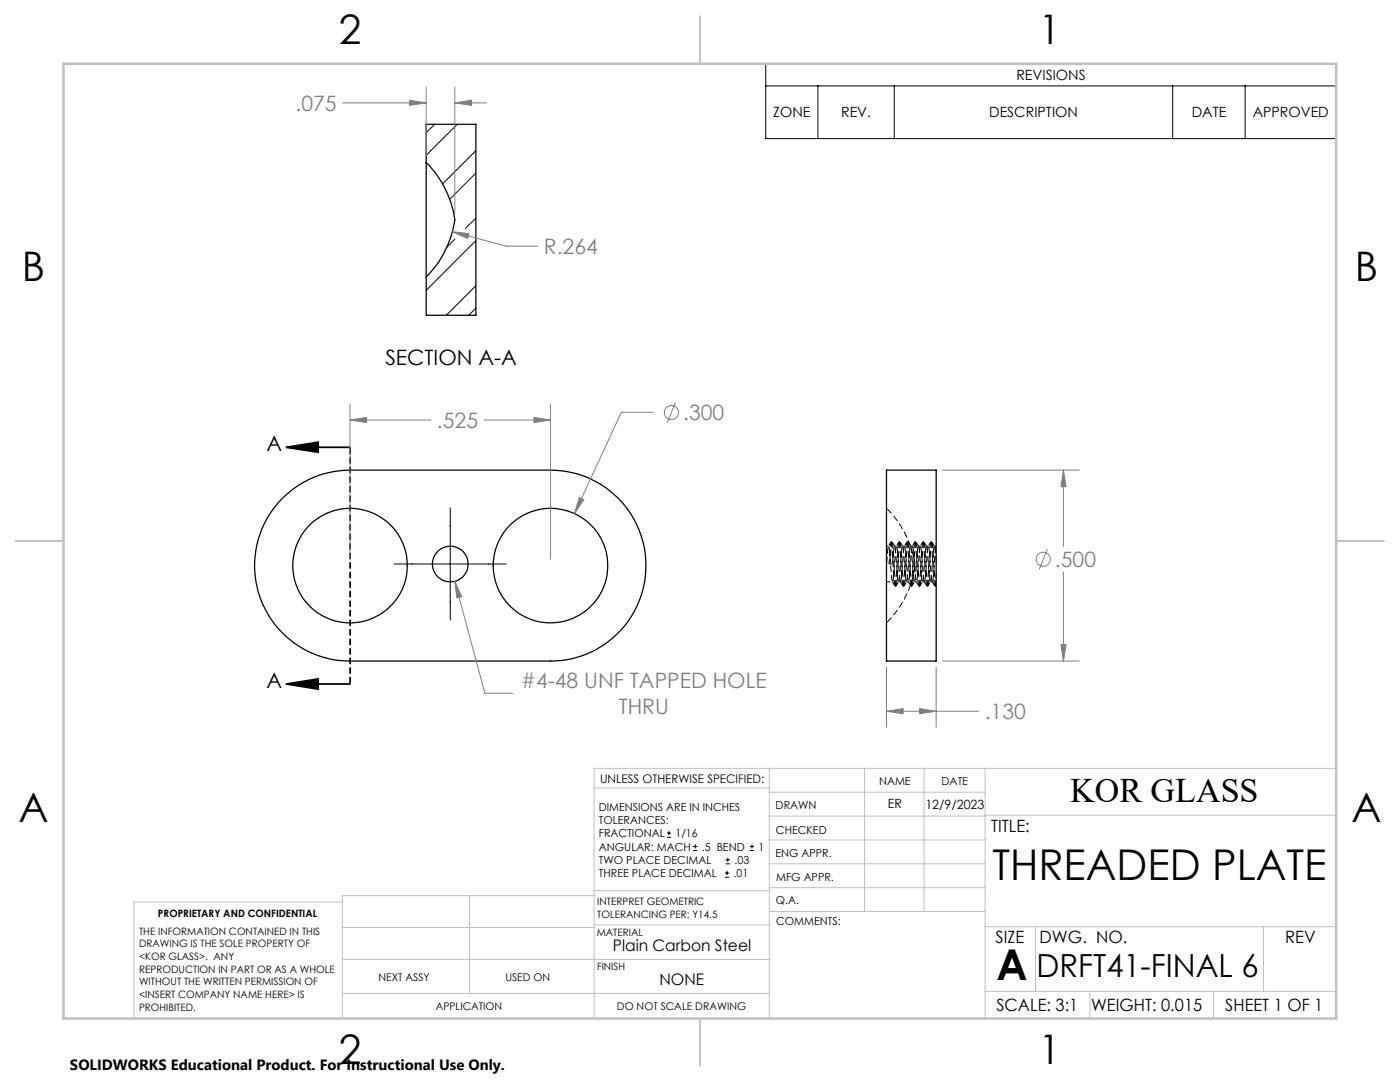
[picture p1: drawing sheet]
<svg xmlns="http://www.w3.org/2000/svg" width="279mm" height="216mm" viewBox="0 0 279 216" stroke-linecap="round" stroke-linejoin="round" font-family="sans-serif">
<g fill="none" stroke="#000" stroke-width=".25">
<path d="M85.1 32.4a20.4 20.4 0 0 1 5.7 11.5 20.4 20.4 0 0 1-5.7 11.4M85.1 32.4v22.9M85.1 32.4v-7.6h9.9v38.1h-9.9v-7.6M56.4 99.4a19 19 0 0 1 13.4-5.6h40.1a19 19 0 0 1 19 19.1 19 19 0 0 1-19 19h-40.1a19 19 0 0 1-17.6-11.8 19 19 0 0 1 4.2-20.7zM176.9 93.8h9.9v38.1h-9.9z"/>
<circle cx="69.9" cy="112.9" r="11.4"/>
<circle cx="89.9" cy="112.6" r="3.6"/>
<circle cx="109.9" cy="112.9" r="11.4"/>
</g>
<path d="M176.9 112.5l.4-3.4M178.1 112.5l.4-3.5M182.7 112.8a20.1 20.1 0 0 0-5.8-11.4M176.9 124.3a20.1 20.1 0 0 0 5.8-11.5" fill="none" stroke="#000" stroke-width=".2" stroke-dasharray="1.3 .6" stroke-dashoffset="-.2" stroke-linecap="butt"/>
<g fill="none" stroke="#000" stroke-width=".2" stroke-dasharray="1.3 .6" stroke-dashoffset="-.1" stroke-linecap="butt">
<path d="M177.3 109l.8 7.1M178.2 116l.7-7M178.6 109l.7 7.1M178.9 109l.8 7.1M179.8 116.1l.7-7.1M180.1 109l.8 7.1M181.7 109l.8 7.1M183.3 109l.8 7.1M183.7 109l.8 7.1M184.5 116.1l.7-7.1M184.9 109l.8 7.1M185.3 109l.8 7.1"/>
<path d="M186.1 116.1l.7-7.1M186.5 109l.3 3.3"/>
</g>
<g fill="none" stroke="#000" stroke-width=".2" stroke-dasharray="1.3 .6" stroke-linecap="butt">
<path d="M177.3 109h-.4M177.8 108.1l.8 8.8M178 108.1h-.2M178.1 108.1l.7 8.8M178.6 117h.2M178.6 116.9l.8-8.8M178.9 116.9l.7-8.8M178.9 109h-.4M179.3 116.1h.4M179.4 116l.7-7M179.4 108.1l.8 8.8M179.6 108.1h-.2"/>
<path d="M179.6 108.1l.8 8.8M180.2 117h.2M180.2 117l.8-8.9M180.5 116.9l.7-8.8M180.5 109h-.4M180.9 116.1h.4M181 116l.7-7M181 108.1l.8 8.8M181.2 108.1h-.2M181.2 108.1l.8 8.8M181.8 117h.2M181.8 117l.8-8.9"/>
<path d="M182.1 116.9l.7-8.8M182.1 109h-.4M182.5 116.1h.4M182.5 116l.8-7M182.6 108.1l.8 8.8M182.8 108.1h-.2M182.8 108.1l.8 8.8M183.4 117l.8-8.9M183.4 117h.2M183.6 116.9l.8-8.8M183.7 109h-.4M184.1 116.1h.4"/>
<path d="M184.1 116l.7-7M184.2 108.1l.8 8.8M184.4 108.1h-.2M184.4 108.1l.8 8.8M185 117h.2M185.2 116.9l.8-8.8M185.3 109h-.4M185.7 116.1h.4M185.7 116l.7-7M185.8 108.1l.7 8.8M186 108.1h-.2M186 108.1l.8 8.8"/>
<path d="M186.6 117h.2M186.8 116.9l.1-.1M186.8 109v.1M186.8 109h-.3"/>
</g>
<path d="M177.4 112.5l.4-4.4M177.6 112.5l.4-4.4" fill="none" stroke="#000" stroke-width=".2" stroke-dasharray="1.3 .6" stroke-dashoffset=".3" stroke-linecap="butt"/>
<path d="M180.5 109l.8 7.1 .8-7.1M182.1 109l.8 7.1 .1-.6 .7-6.5M185 116.9l.7-8.7" fill="none" stroke="#000" stroke-width=".2" stroke-dasharray="1.3 .6" stroke-dashoffset=".1" stroke-linecap="butt"/>
<path d="M186.6 116.9l.2-2.4" fill="none" stroke="#000" stroke-width=".2" stroke-dasharray="1.3 .6" stroke-dashoffset=".4" stroke-linecap="butt"/>
<path d="M176.9 116.1h1.2M178.1 112.5h-1.2" fill="none" stroke="#000" stroke-width=".2" stroke-dasharray="1.3 .6" stroke-dashoffset=".6" stroke-linecap="butt"/>
<g fill="none" stroke="#000" stroke-width=".2" stroke-dasharray="1.3 .6" stroke-dashoffset=".5" stroke-linecap="butt">
<path d="M177.8 108.1l-.5 .9M178.1 116.1l.5 .8M178.6 109l-.5-.9M178.9 116.9l.5-.8M179.4 108.1l-.5 .9M179.7 116.1l.5 .8M180.1 109l-.5-.9M180.4 116.9l.5-.8M181 108.1l-.5 .9M181.3 116.1l.5 .8M181.7 109l-.5-.9M182 116.9l.5-.8"/>
<path d="M182.6 108.1l-.5 .9M182.9 116.1l.5 .8M183.3 109l-.5-.9M183.6 116.9l.5-.8M184.2 108.1l-.5 .9M184.4 116.1l.6 .8M184.9 109l-.5-.9M185.2 116.9l.5-.8M185.7 108.1l-.5 .9M186 116.1l.5 .8M186.5 109l-.5-.9"/>
</g>
<g fill="none" stroke="#000" stroke-width=".2">
<path d="M152.8 12.7h113.9v15h-113.9zM152.8 17.1h113.9M163.2 17.1v10.6M178.5 17.1v10.6M234 17.1v10.6M248.5 17.1v10.6M86.7 24.8l-1.6 1.7M91.3 24.8l-6.2 6.2M95 30.1l-6.7 6.6M95 34.5l-5.3 5.3M90.8 47.7l-1.6 1.6M95 43.5l-2.1 2.1"/>
<path d="M95 57l-5.9 5.9M95 48l-9.9 9.9M95 61.5l-1.4 1.4M78.7 112.5h22.3M89.9 101.4v22.3M133.1 167.1h.8M133.1 166.2h.8M133.5 165.8v.9M138.3 169.7h.8M138.3 168.9h.8M138.7 168.5v.8M144.7 175h.8"/>
<path d="M144.7 174.2h.8M144.8 172.4h.9M144.8 171.6h.9M145.1 173.8v.8M145.2 171.1v.9M149.6 169.7h.9M149.6 168.9h.9M150.1 168.5v.8"/>
</g>
<g fill="none" stroke="#808080" stroke-width=".2">
<path d="M85.1 17.4v13.8M90.8 17.4v25.2M68.3 20.5h16.8M81.7 20l3.4 .5-3.4 .5zM90.8 20.5l3.3-.5v1zM90.8 20.5h6.3M90.3 46.2l3.3 .4-.3 1zM90.3 46.2l10.7 2.9h6.4M69.8 83.8l3.4-.5v1zM69.8 80.6v31M69.8 83.8h16.2M96.6 83.8h13.3"/>
<path d="M106.6 83.3l3.3 .5-3.3 .5zM109.9 80.6v31M115.6 99.3l.9 .4-1.8 2.8zM130.4 82.3h-6.4l-9.3 20.2M134.8 80.3l-1.6 4M188.1 93.8h27.3M212.2 93.8l.6 3.3h-1.1zM212.2 93.8v15.2M90.8 116l1.3 3.1-.9 .2zM90.8 116l6 22.3h5.5M209 109.6l-1.6 4M212.2 114.1v17.8"/>
<path d="M176.9 133.2v11.9M186.8 133.2v11.9M188.1 131.9h27.3M211.7 128.6h1.1l-.6 3.3zM176.9 141.9l3.3-.5v1zM176.9 141.9h18.4M183.5 141.4l3.3 .5-3.3 .5z"/>
<circle cx="134" cy="82.3" r="1.4"/>
<circle cx="208.2" cy="111.6" r="1.41"/>
</g>
<path d="M57.1 89.3l6.4-1.1v2zM57.1 89.3h12.7M57.1 136.5l6.4-1v2zM57.1 136.5h12.7" fill="none" stroke="#000" stroke-width=".35"/>
<path d="M69.9 89.2v47.3" fill="none" stroke="#000" stroke-width=".35" stroke-dasharray="1.3 .6" stroke-dashoffset="-.1" stroke-linecap="butt"/>
<g fill="none" stroke="#c0c0c0" stroke-width=".2">
<path d="M118.6 157.2h34.9M153.5 153.3v49.9M153.5 158.1h43.1M172.5 153.3v28.6M184.4 153.3v28.6M196.6 153.3v49.9M266.7 153.3h-148.1v49.9M68.3 180h-41.6v23.2M93.7 178.7v19.5M118.6 178.7h-50.3v24.5M118.6 177.7h35M153.5 167.6h43.1"/>
<path d="M153.5 162.8h43.1M153.5 172.4h43.1M153.5 177.1h43.1M196.6 162.7h70.1M68.3 198.2h85.2M68.3 191.4l85.2 .1M68.3 185.1h50.3M118.6 184.6h35M153.6 181.9h43M196.6 197.8h70.1M196.6 184.9h70.1M206.7 184.9v12.9"/>
<path d="M217.5 197.8v5.4M242.2 197.8v5.4M252.2 184.9v12.9"/>
</g>
<path d="M139.7 3.2v9.5M3.1 107.9h9.6M266.7 107.9h9.5M139.7 203.2v9.6" fill="none" stroke="#c0c0c0" stroke-width=".25"/>
<path d="M12.7 12.7h254v190.5h-254z" fill="none" stroke="#c0c0c0" stroke-width=".5"/>
<path d="M57.1 89.3l6.4-1.1v2zM57.1 136.5l6.4-1v2z" fill="#000"/>
<path d="M115.6 99.3l-.9 3.2 1.8-2.8zM90.8 116l.4 3.3 .9-.2zM69.8 83.8l3.4-.5v1zM106.6 83.3l3.3 .5-3.3 .5zM176.9 141.9l3.3-.5v1zM183.5 141.4l3.3 .5-3.3 .5zM211.7 128.6h1.1l-.6 3.3zM212.2 93.8l.6 3.3h-1.1zM90.3 46.2l3 1.4 .3-1zM81.7 20l3.4 .5-3.4 .5zM90.8 20.5l3.3-.5v1z" fill="#808080"/>
<g font-size="8.5">
<text x="198.1" y="175.5">THREADED PLATE</text>
<text x="198.9" y="195.5">A</text>
</g>
<g font-size="8.1">
<text x="67.6" y="8.9">2</text>
<text x="207.3" y="8.9">1</text>
<text x="4.4" y="56.1">B</text>
<text x="270.4" y="56.1">B</text>
<text x="3.7" y="164.1">A</text>
<text x="269.7" y="164.1">A</text>
<text x="67.6" y="212.4">2</text>
<text x="207.3" y="212.4">1</text>
</g>
<text font-size="6.9" x="213.6" y="160.1">KOR GLASS</text>
<text font-size="6.3" x="206.9" y="194.9">DRFT41-FINAL 6</text>
<g font-size="4.2" fill="#808080">
<text x="59" y="22.1">.075</text>
<text x="108.5" y="50.7">R.264</text>
<text x="136.3" y="83.8">.300</text>
<text x="87.2" y="85.4">.525</text>
<text x="210.5" y="113.1">.500</text>
<text x="103.9" y="137.4">#4-48 UNF TAPPED HOLE</text>
<text x="123.5" y="142.4">THRU</text>
<text x="196.5" y="143.5">.130</text>
</g>
<g font-size="4.2">
<text x="76.9" y="72.8">SECTION A-A</text>
<text x="53.2" y="90">A</text>
<text x="53.2" y="137.2">A</text>
</g>
<g font-size="3.4">
<text x="197.8" y="166">TITLE:</text>
<text x="198.7" y="188.1">SIZE</text>
<text x="207.5" y="188.1">DWG. NO.</text>
<text x="256.5" y="188.2">REV</text>
<text x="198.8" y="201.7">SCALE: 3:1</text>
<text x="217.7" y="201.8">WEIGHT: 0.015</text>
<text x="244.5" y="201.7">SHEET 1 OF 1</text>
</g>
<g font-size="3.2">
<text x="122.3" y="189.8">Plain Carbon Steel</text>
<text x="131.6" y="196.6">NONE</text>
</g>
<text font-size="3" x="14" y="213.5">SOLIDWORKS Educational Product. For Instructional Use Only.</text>
<g font-size="2.8">
<text x="202.8" y="16">REVISIONS</text>
<text x="154.3" y="23.4">ZONE</text>
<text x="167.9" y="23.4">REV.</text>
<text x="197.4" y="23.4">DESCRIPTION</text>
<text x="237.8" y="23.4">DATE</text>
<text x="250" y="23.4">APPROVED</text>
</g>
<g font-size="2.5">
<text x="177.2" y="161.3">ER</text>
<text x="184.7" y="161.4">12/9/2023</text>
</g>
<text font-size="2.4" x="119.8" y="156.2">UNLESS OTHERWISE SPECIFIED:</text>
<g font-size="2.2">
<text x="119.5" y="161.8">DIMENSIONS ARE IN INCHES</text>
<text x="154.8" y="161.4">DRAWN</text>
<text x="175.4" y="156.6">NAME</text>
<text x="187.9" y="156.7">DATE</text>
<text x="119.5" y="164.4">TOLERANCES:</text>
<text x="119.5" y="167.1">FRACTIONAL</text>
<text x="134.8" y="167.1">1/16</text>
<text x="154.9" y="166.3">CHECKED</text>
<text x="119.5" y="172.4">TWO PLACE DECIMAL</text>
<text x="119.5" y="169.7">ANGULAR: MACH</text>
<text x="140.1" y="169.7">.5 BEND</text>
<text x="146.6" y="172.4">.03</text>
<text x="151.4" y="169.7">1</text>
<text x="154.8" y="171">ENG APPR.</text>
<text x="119.5" y="175">THREE PLACE DECIMAL</text>
<text x="146.4" y="175">.01</text>
<text x="154.9" y="175.7">MFG APPR.</text>
<text x="154.9" y="180.4">Q.A.</text>
<text x="154.9" y="184.6">COMMENTS:</text>
</g>
<g font-size="2.1">
<text x="75.5" y="195.7">NEXT ASSY</text>
<text x="100.9" y="195.7">USED ON</text>
<text x="86.9" y="201.5">APPLICATION</text>
<text x="123.1" y="201.6">DO NOT SCALE DRAWING</text>
</g>
<g font-size="2">
<text x="31.5" y="182.9">PROPRIETARY AND CONFIDENTIAL</text>
<text x="119.2" y="180.6">INTERPRET GEOMETRIC</text>
<text x="119.2" y="183.1">TOLERANCING PER: Y14.5</text>
<text x="27.8" y="186.5">THE INFORMATION CONTAINED IN THIS</text>
<text x="27.8" y="189">DRAWING IS THE SOLE PROPERTY OF</text>
<text x="27.8" y="191.6">&lt;KOR GLASS&gt;. ANY</text>
<text x="119.1" y="186.7">MATERIAL</text>
<text x="27.8" y="194.1">REPRODUCTION IN PART OR AS A WHOLE</text>
<text x="27.8" y="196.6">WITHOUT THE WRITTEN PERMISSION OF</text>
<text x="119.1" y="193.5">FINISH</text>
<text x="27.8" y="199.1">&lt;INSERT COMPANY NAME HERE&gt; IS</text>
<text x="27.8" y="201.7">PROHIBITED.</text>
</g>
</svg>
